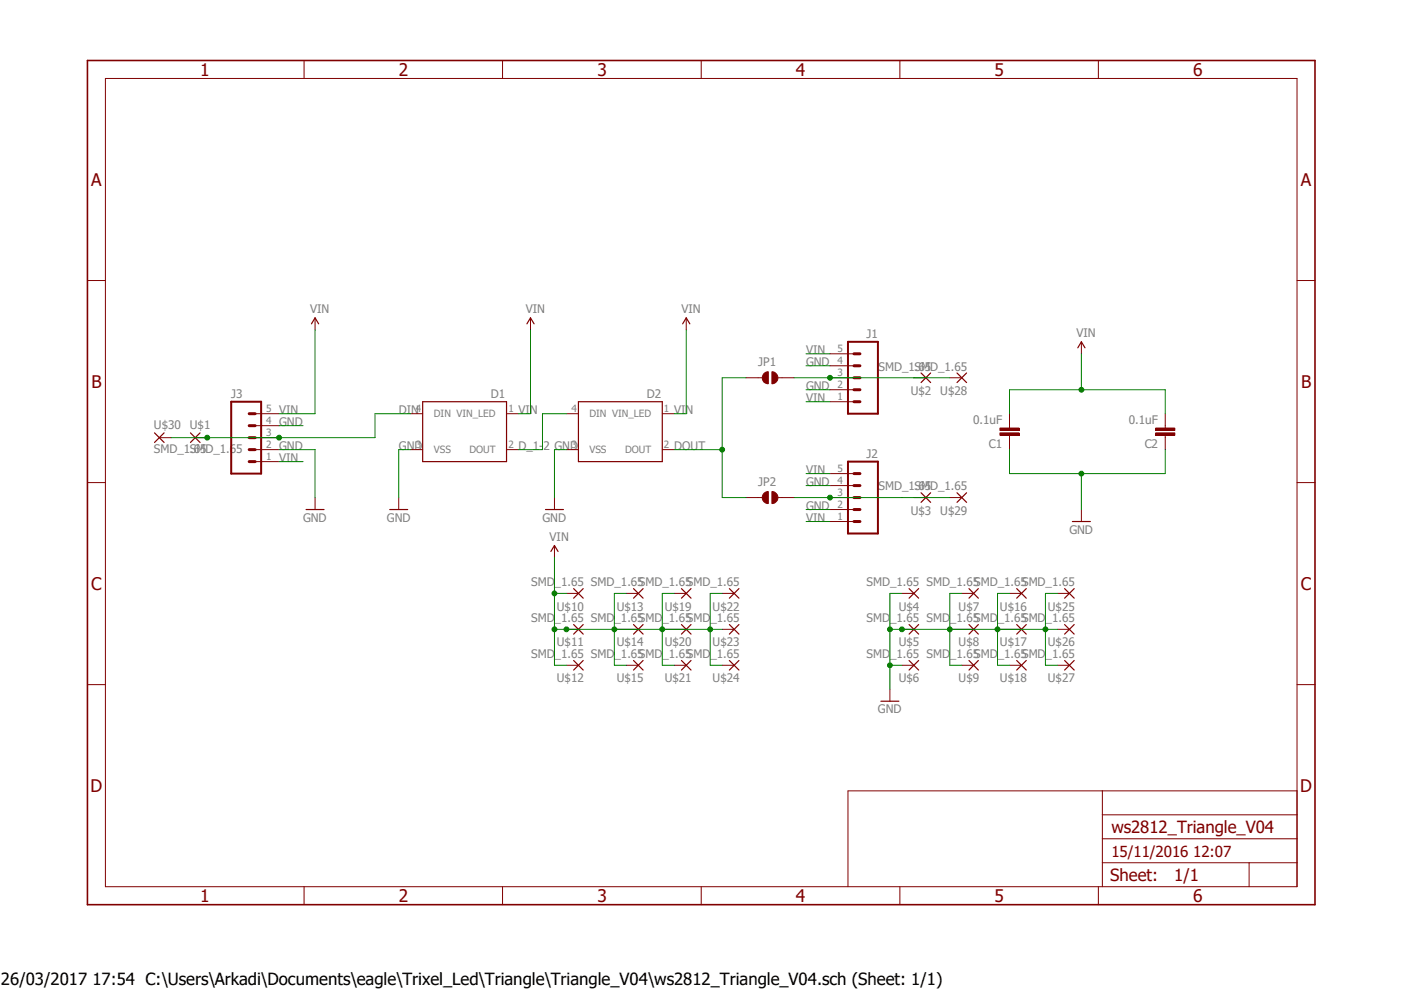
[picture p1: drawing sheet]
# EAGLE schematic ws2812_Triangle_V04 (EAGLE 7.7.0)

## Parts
C1  0.1uF  CAP0805  [0805]
C2  0.1uF  CAP0805  [0805]
D1  WS2812B  [WS2812B]
D2  WS2812B  [WS2812B]
J1  M05NO_SILK  [1X05_NO_SILK]
J2  M05NO_SILK  [1X05_NO_SILK]
J3  M05NO_SILK  [1X05_NO_SILK]
JP1  JUMPER-PAD-2-NOYES_SILK  [PAD-JUMPER-2-NO_YES_SILK]
JP2  JUMPER-PAD-2-NOYES_SILK  [PAD-JUMPER-2-NO_YES_SILK]
U$1  SMD_1.65  [SMD_PTH_1.65]
U$2  SMD_1.65  [SMD_PTH_1.65]
U$3  SMD_1.65  [SMD_PTH_1.65]
U$4  SMD_1.65  [SMD_PTH_1.65]
U$5  SMD_1.65  [SMD_PTH_1.65]
U$6  SMD_1.65  [SMD_PTH_1.65]
U$7  SMD_1.65  [SMD_PTH_1.65]
U$8  SMD_1.65  [SMD_PTH_1.65]
U$9  SMD_1.65  [SMD_PTH_1.65]
U$10  SMD_1.65  [SMD_PTH_1.65]
U$11  SMD_1.65  [SMD_PTH_1.65]
U$12  SMD_1.65  [SMD_PTH_1.65]
U$13  SMD_1.65  [SMD_PTH_1.65]
U$14  SMD_1.65  [SMD_PTH_1.65]
U$15  SMD_1.65  [SMD_PTH_1.65]
U$16  SMD_1.65  [SMD_PTH_1.65]
U$17  SMD_1.65  [SMD_PTH_1.65]
U$18  SMD_1.65  [SMD_PTH_1.65]
U$19  SMD_1.65  [SMD_PTH_1.65]
U$20  SMD_1.65  [SMD_PTH_1.65]
U$21  SMD_1.65  [SMD_PTH_1.65]
U$22  SMD_1.65  [SMD_PTH_1.65]
U$23  SMD_1.65  [SMD_PTH_1.65]
U$24  SMD_1.65  [SMD_PTH_1.65]
U$25  SMD_1.65  [SMD_PTH_1.65]
U$26  SMD_1.65  [SMD_PTH_1.65]
U$27  SMD_1.65  [SMD_PTH_1.65]
U$28  SMD_1.65  [SMD_PTH_1.65]
U$29  SMD_1.65  [SMD_PTH_1.65]
U$30  SMD_1.65  [SMD_PTH_1.65]

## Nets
D_1-2: D1.2(DOUT) D2.4(DIN)
DIN: D1.4(DIN) J3.3 U$1.P$1(P) U$30.P$1(P)
DOUT: D2.2(DOUT) JP1.1 JP2.1
GND: C1.1 C2.1 D1.3(VSS) D2.3(VSS) J1.2 J1.4 J2.2 J2.4 J3.2 J3.4 U$4.P$1(P) U$5.P$1(P) U$6.P$1(P) U$7.P$1(P) U$8.P$1(P) U$9.P$1(P) U$16.P$1(P) U$17.P$1(P) U$18.P$1(P) U$25.P$1(P) U$26.P$1(P) U$27.P$1(P)
N$1: J2.3 JP2.2 U$3.P$1(P) U$29.P$1(P)
N$2: J1.3 JP1.2 U$2.P$1(P) U$28.P$1(P)
VIN: C1.2 C2.2 D1.1(VIN_LED) D2.1(VIN_LED) J1.1 J1.5 J2.1 J2.5 J3.1 J3.5 U$10.P$1(P) U$11.P$1(P) U$12.P$1(P) U$13.P$1(P) U$14.P$1(P) U$15.P$1(P) U$19.P$1(P) U$20.P$1(P) U$21.P$1(P) U$22.P$1(P) U$23.P$1(P) U$24.P$1(P)

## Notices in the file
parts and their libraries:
SparkFun-LED: Licensing: Creative Commons ShareAlike 4.0 International - https://creativecommons.org/licenses/by-sa/4.0
